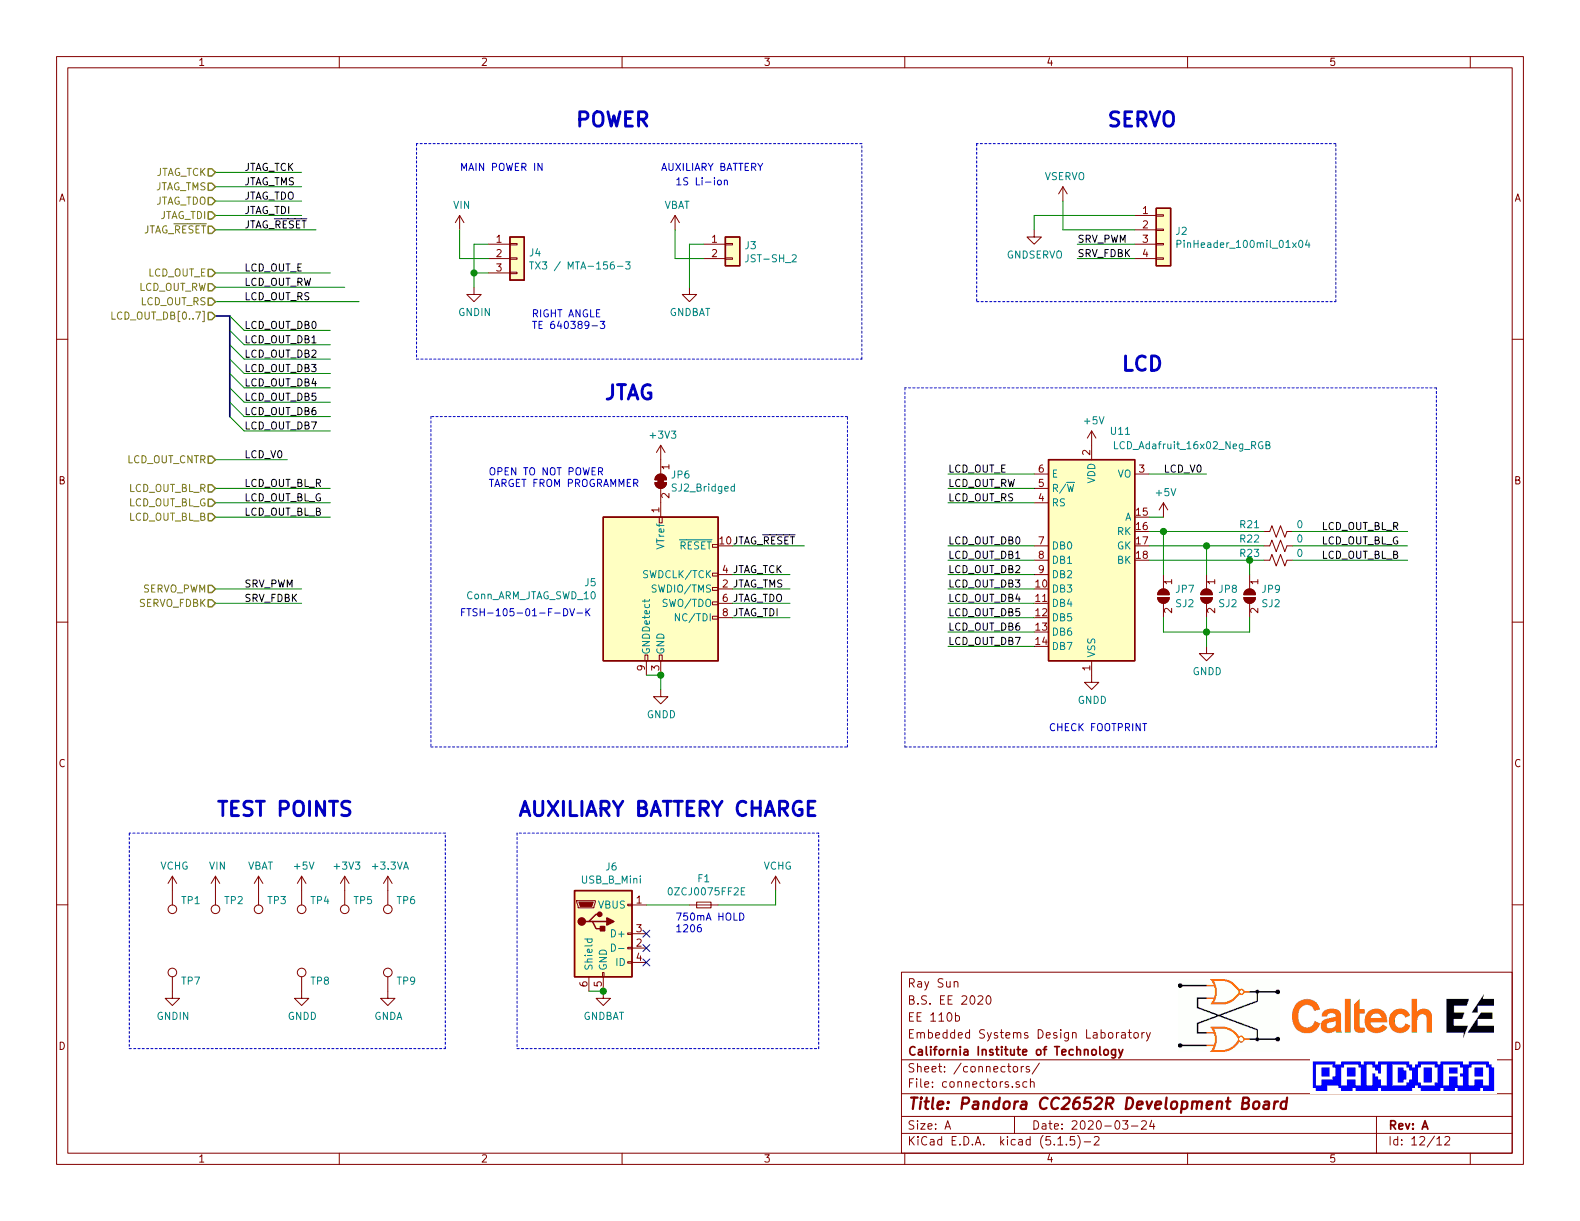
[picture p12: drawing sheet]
EESchema Schematic File Version 4
EELAYER 30 0
EELAYER END
$Descr A 11000 8500
encoding utf-8
Sheet 12 12
Title "Pandora CC2652R Development Board"
Date "2020-03-24"
Rev "A"
Comp "California Institute of Technology"
Comment1 "Embedded Systems Design Laboratory"
Comment2 "EE 110b"
Comment3 "B.S. EE 2020"
Comment4 "Ray Sun"
$EndDescr
$Comp
L pandora:LCD_Adafruit_16x02_Neg_RGB U11
U 1 1
P 7600 3900
F 0 "U11" H 7800 4800 50  0000 C CNN
F 1 "LCD_Adafruit_16x02_Neg_RGB" H 8300 4700 50  0000 C CNN
F 2 "pandora:LCD_Adafruit_16x02_Neg_RGB" H 7620 2980 50  0001 C CNN
F 3 "https://cdn-shop.adafruit.com/product-files/399/399+spec+sheet.pdf" H 8100 3600 50  0001 C CNN
F 4 "LCD_18" H 7600 3900 50  0001 C CNN "Package"
F 5 "LCD, negative, LCD backlight" H 7600 3900 50  0001 C CNN "Comment"
F 6 "399" H 7600 3900 50  0001 C CNN "PartNo"
F 7 "In House" H 7600 3900 50  0001 C CNN "Supplier"
F 8 "Adafruit_399" H 7600 3900 50  0001 C CNN "SupplierPartNo"
	1    7600 3900
	1    0    0    -1  
$EndComp
$Comp
L power:+5V #PWR091
U 1 1
P 7600 3100
F 0 "#PWR091" H 7600 2950 50  0001 C CNN
F 1 "+5V" H 7615 3273 50  0000 C CNN
F 2 "" H 7600 3100 50  0001 C CNN
F 3 "" H 7600 3100 50  0001 C CNN
	1    7600 3100
	1    0    0    -1  
$EndComp
Text Notes 7800 2600 0    100  ~ 20
LCD
Text Label 1700 3200 0    50   ~ 0
LCD_V0
Wire Wire Line
	1500 3200 2000 3200
Text HLabel 1500 3200 0    50   Input ~ 0
LCD_OUT_CNTR
Text Label 6600 3900 0    50   ~ 0
LCD_OUT_DB1
Text Label 6600 4000 0    50   ~ 0
LCD_OUT_DB2
Text Label 6600 4100 0    50   ~ 0
LCD_OUT_DB3
Text Label 6600 4200 0    50   ~ 0
LCD_OUT_DB4
Text Label 6600 4300 0    50   ~ 0
LCD_OUT_DB5
Text Label 6600 4400 0    50   ~ 0
LCD_OUT_DB6
Text Label 6600 4500 0    50   ~ 0
LCD_OUT_DB7
Text Label 6600 3800 0    50   ~ 0
LCD_OUT_DB0
Wire Wire Line
	7200 3900 6600 3900
Wire Wire Line
	7200 4000 6600 4000
Wire Wire Line
	7200 4100 6600 4100
Wire Wire Line
	7200 4200 6600 4200
Wire Wire Line
	7200 4300 6600 4300
Wire Wire Line
	7200 4400 6600 4400
Wire Wire Line
	7200 4500 6600 4500
Wire Wire Line
	7200 3800 6600 3800
Wire Wire Line
	6600 3500 7200 3500
Wire Wire Line
	6600 3300 7200 3300
Wire Wire Line
	7200 3400 6600 3400
Text Label 6600 3500 0    50   ~ 0
LCD_OUT_RS
Text Label 6600 3300 0    50   ~ 0
LCD_OUT_E
Text Label 6600 3400 0    50   ~ 0
LCD_OUT_RW
Text Label 8100 3300 0    50   ~ 0
LCD_V0
Wire Wire Line
	8400 3300 8000 3300
$Comp
L power:+5V #PWR093
U 1 1
P 8100 3600
F 0 "#PWR093" H 8100 3450 50  0001 C CNN
F 1 "+5V" H 8115 3773 50  0000 C CNN
F 2 "" H 8100 3600 50  0001 C CNN
F 3 "" H 8100 3600 50  0001 C CNN
	1    8100 3600
	1    0    0    -1  
$EndComp
Wire Wire Line
	8100 3600 8000 3600
Text HLabel 1500 4100 0    50   Input ~ 0
SERVO_PWM
Text HLabel 1500 4200 0    50   Input ~ 0
SERVO_FDBK
Text Label 1700 4200 0    50   ~ 0
SRV_FDBK
Text Label 1700 4100 0    50   ~ 0
SRV_PWM
Wire Wire Line
	1500 4100 2100 4100
Wire Wire Line
	1500 4200 2100 4200
$Comp
L Connector_Generic:Conn_01x04 J2
U 1 1
P 8100 1600
F 0 "J2" H 8180 1592 50  0000 L CNN
F 1 "PinHeader_100mil_01x04" H 8180 1501 50  0000 L CNN
F 2 "Connector_PinHeader_2.54mm:PinHeader_1x04_P2.54mm_Vertical" H 8100 1600 50  0001 C CNN
F 3 "~" H 8100 1600 50  0001 C CNN
F 4 "Servo connector" H 8100 1600 50  0001 C CNN "Comment"
F 5 "100mil_01x04" H 8100 1600 50  0001 C CNN "Package"
F 6 "In House" H 8100 1600 50  0001 C CNN "Supplier"
F 7 "N/A" H 8100 1600 50  0001 C CNN "SupplierPartNo"
	1    8100 1600
	1    0    0    -1  
$EndComp
Text Label 7500 1700 0    50   ~ 0
SRV_PWM
Wire Wire Line
	7500 1700 7900 1700
Text Label 7500 1800 0    50   ~ 0
SRV_FDBK
Wire Wire Line
	7500 1800 7900 1800
Text Notes 7700 900  0    100  ~ 20
SERVO
Text Notes 7300 5100 0    50   ~ 0
CHECK FOOTPRINT
$Comp
L pandora:GNDD #PWR095
U 1 1
P 7600 4700
F 0 "#PWR095" H 7600 4450 50  0001 C CNN
F 1 "GNDD" H 7605 4527 50  0000 C CNN
F 2 "" H 7600 4700 50  0001 C CNN
F 3 "" H 7600 4700 50  0001 C CNN
	1    7600 4700
	1    0    0    -1  
$EndComp
$Comp
L pandora:GNDSERVO #PWR088
U 1 1
P 7200 1600
F 0 "#PWR088" H 7200 1350 50  0001 C CNN
F 1 "GNDSERVO" H 7205 1427 50  0000 C CNN
F 2 "" H 7200 1600 50  0001 C CNN
F 3 "" H 7200 1600 50  0001 C CNN
	1    7200 1600
	1    0    0    -1  
$EndComp
$Comp
L pandora:VSERVO #PWR085
U 1 1
P 7400 1400
F 0 "#PWR085" H 7400 1250 50  0001 C CNN
F 1 "VSERVO" H 7415 1573 50  0000 C CNN
F 2 "" H 7400 1400 50  0001 C CNN
F 3 "" H 7400 1400 50  0001 C CNN
	1    7400 1400
	1    0    0    -1  
$EndComp
Wire Notes Line
	6800 1000 6800 2100
Wire Notes Line
	6800 2100 9300 2100
Wire Notes Line
	9300 2100 9300 1000
Wire Notes Line
	9300 1000 6800 1000
Text Label 1700 3400 0    50   ~ 0
LCD_OUT_BL_R
Text Label 1700 3500 0    50   ~ 0
LCD_OUT_BL_G
Text Label 1700 3600 0    50   ~ 0
LCD_OUT_BL_B
Text HLabel 1500 3400 0    50   Input ~ 0
LCD_OUT_BL_R
Text HLabel 1500 3500 0    50   Input ~ 0
LCD_OUT_BL_G
Text HLabel 1500 3600 0    50   Input ~ 0
LCD_OUT_BL_B
Wire Wire Line
	1500 3400 2300 3400
Wire Wire Line
	1500 3500 2300 3500
Wire Wire Line
	1500 3600 2300 3600
Entry Wire Line
	1600 2200 1700 2300
Entry Wire Line
	1600 2300 1700 2400
Entry Wire Line
	1600 2400 1700 2500
Entry Wire Line
	1600 2500 1700 2600
Entry Wire Line
	1600 2600 1700 2700
Entry Wire Line
	1600 2700 1700 2800
Entry Wire Line
	1600 2800 1700 2900
Entry Wire Line
	1600 2900 1700 3000
Text Label 1700 2000 0    50   ~ 0
LCD_OUT_RW
Text Label 1700 1900 0    50   ~ 0
LCD_OUT_E
Text Label 1700 2100 0    50   ~ 0
LCD_OUT_RS
Text Label 1700 2500 0    50   ~ 0
LCD_OUT_DB2
Text Label 1700 2600 0    50   ~ 0
LCD_OUT_DB3
Text Label 1700 2700 0    50   ~ 0
LCD_OUT_DB4
Text Label 1700 2800 0    50   ~ 0
LCD_OUT_DB5
Text Label 1700 2900 0    50   ~ 0
LCD_OUT_DB6
Text Label 1700 3000 0    50   ~ 0
LCD_OUT_DB7
Text Label 1700 2300 0    50   ~ 0
LCD_OUT_DB0
Wire Wire Line
	2300 2500 1700 2500
Wire Wire Line
	2300 2600 1700 2600
Wire Wire Line
	2300 2700 1700 2700
Wire Wire Line
	2300 2800 1700 2800
Wire Wire Line
	2300 2900 1700 2900
Wire Wire Line
	2300 3000 1700 3000
Wire Wire Line
	2300 2300 1700 2300
Wire Bus Line
	1500 2200 1600 2200
Text HLabel 1500 2200 0    50   Input ~ 0
LCD_OUT_DB[0..7]
Wire Wire Line
	2300 2400 1700 2400
Text Label 1700 2400 0    50   ~ 0
LCD_OUT_DB1
Text HLabel 1500 1900 0    50   Input ~ 0
LCD_OUT_E
Text HLabel 1500 2000 0    50   Input ~ 0
LCD_OUT_RW
Text HLabel 1500 2100 0    50   Input ~ 0
LCD_OUT_RS
Wire Wire Line
	1500 1900 2300 1900
Wire Wire Line
	1500 2000 2400 2000
Wire Wire Line
	1500 2100 2500 2100
Text Label 1700 1300 0    50   ~ 0
JTAG_TMS
Text Label 1700 1200 0    50   ~ 0
JTAG_TCK
Text Label 1700 1500 0    50   ~ 0
JTAG_TDI
Text Label 1700 1400 0    50   ~ 0
JTAG_TDO
Text Label 1700 1600 0    50   ~ 0
JTAG_~RESET
Text HLabel 1500 1200 0    50   Input ~ 0
JTAG_TCK
Text HLabel 1500 1300 0    50   Input ~ 0
JTAG_TMS
Text HLabel 1500 1400 0    50   Input ~ 0
JTAG_TDO
Text HLabel 1500 1500 0    50   Input ~ 0
JTAG_TDI
Text HLabel 1500 1600 0    50   Input ~ 0
JTAG_~RESET
Wire Wire Line
	1500 1600 2200 1600
Wire Wire Line
	1500 1500 2100 1500
Wire Wire Line
	1500 1400 2100 1400
Wire Wire Line
	1500 1300 2100 1300
Wire Wire Line
	1500 1200 2100 1200
$Comp
L Connector:USB_B_Mini J6
U 1 1
P 4200 6500
F 0 "J6" H 4257 6967 50  0000 C CNN
F 1 "USB_B_Mini" H 4257 6876 50  0000 C CNN
F 2 "pandora:USB_MiniB_KMBSMT5SS30" H 4350 6450 50  0001 C CNN
F 3 "~" H 4350 6450 50  0001 C CNN
F 4 "5V battery charge connector" H 4200 6500 50  0001 C CNN "Comment"
F 5 "KMBSMT5SS30" H 4200 6500 50  0001 C CNN "Package"
F 6 "KMBSMT5SS30" H 4200 6500 50  0001 C CNN "PartNo"
F 7 "In House" H 4200 6500 50  0001 C CNN "Supplier"
F 8 "N/A" H 4200 6500 50  0001 C CNN "SupplierPartNo"
	1    4200 6500
	1    0    0    -1  
$EndComp
$Comp
L pandora:GNDBAT #PWR0107
U 1 1
P 4200 6900
F 0 "#PWR0107" H 4200 6650 50  0001 C CNN
F 1 "GNDBAT" H 4205 6727 50  0000 C CNN
F 2 "" H 4200 6900 50  0001 C CNN
F 3 "" H 4200 6900 50  0001 C CNN
	1    4200 6900
	1    0    0    -1  
$EndComp
Wire Wire Line
	4100 6900 4200 6900
Connection ~ 4200 6900
$Comp
L pandora:VCHG #PWR0103
U 1 1
P 5400 6200
F 0 "#PWR0103" H 5400 6050 50  0001 C CNN
F 1 "VCHG" H 5415 6373 50  0000 C CNN
F 2 "" H 5400 6200 50  0001 C CNN
F 3 "" H 5400 6200 50  0001 C CNN
	1    5400 6200
	1    0    0    -1  
$EndComp
Wire Wire Line
	5400 6200 5400 6300
Text Notes 3600 5700 0    100  ~ 20
AUXILIARY BATTERY CHARGE
Wire Notes Line
	3600 5800 3600 7300
Wire Notes Line
	5700 7300 5700 5800
Wire Notes Line
	5700 5800 3600 5800
NoConn ~ 4500 6500
NoConn ~ 4500 6600
NoConn ~ 4500 6700
Wire Wire Line
	4800 6300 4500 6300
Wire Wire Line
	5000 6300 5400 6300
Text Notes 4700 6500 0    50   ~ 0
750mA HOLD\n1206
$Comp
L Device:Fuse_Small F1
U 1 1
P 4900 6300
F 0 "F1" H 4900 6485 50  0000 C CNN
F 1 " 0ZCJ0075FF2E" H 4900 6394 50  0000 C CNN
F 2 "Fuse:Fuse_1206_3216Metric_Pad1.42x1.75mm_HandSolder" H 4900 6300 50  0001 C CNN
F 3 "https://www.belfuse.com/resources/datasheets/circuitprotection/ds-cp-0zcj-series.pdf" H 4900 6300 50  0001 C CNN
F 4 "Charging input fuse, 750mA hold" H 4900 6300 50  0001 C CNN "Comment"
F 5 "0ZCJ0075FF2E" H 4900 6300 50  0001 C CNN "PartNo"
F 6 "1206" H 4900 6300 50  0001 C CNN "Package"
F 7 "Digi-Key" H 4900 6300 50  0001 C CNN "Supplier"
F 8 "507-1804-1-ND" H 4900 6300 50  0001 C CNN "SupplierPartNo"
	1    4900 6300
	1    0    0    -1  
$EndComp
Wire Wire Line
	7200 1500 7900 1500
Wire Wire Line
	7400 1400 7400 1600
Wire Wire Line
	7400 1600 7900 1600
Wire Wire Line
	7200 1500 7200 1600
Text Notes 1500 5700 0    100  ~ 20
TEST POINTS
$Comp
L Connector:TestPoint TP7
U 1 1
P 1200 6900
F 0 "TP7" H 1258 6972 50  0000 L CNN
F 1 "TestPoint" H 1258 6927 50  0001 L CNN
F 2 "pandora:TestPoint_62-80mil" H 1400 6900 50  0001 C CNN
F 3 "~" H 1400 6900 50  0001 C CNN
F 4 "Test point" H 1200 6900 50  0001 C CNN "Comment"
F 5 "Hole_62mil" H 1200 6900 50  0001 C CNN "Package"
F 6 "TP" H 1200 6900 50  0001 C CNN "PartNo"
F 7 "In House" H 1200 6900 50  0001 C CNN "Supplier"
F 8 "TP" H 1200 6900 50  0001 C CNN "SupplierPartNo"
	1    1200 6900
	1    0    0    -1  
$EndComp
$Comp
L pandora:VIN #PWR098
U 1 1
P 1500 6200
F 0 "#PWR098" H 1500 6050 50  0001 C CNN
F 1 "VIN" H 1515 6373 50  0000 C CNN
F 2 "" H 1500 6200 50  0001 C CNN
F 3 "" H 1500 6200 50  0001 C CNN
	1    1500 6200
	1    0    0    -1  
$EndComp
$Comp
L pandora:VBAT #PWR099
U 1 1
P 1800 6200
F 0 "#PWR099" H 1800 6050 50  0001 C CNN
F 1 "VBAT" H 1815 6373 50  0000 C CNN
F 2 "" H 1800 6200 50  0001 C CNN
F 3 "" H 1800 6200 50  0001 C CNN
	1    1800 6200
	1    0    0    -1  
$EndComp
$Comp
L power:+3V3 #PWR0101
U 1 1
P 2400 6200
F 0 "#PWR0101" H 2400 6050 50  0001 C CNN
F 1 "+3V3" H 2415 6373 50  0000 C CNN
F 2 "" H 2400 6200 50  0001 C CNN
F 3 "" H 2400 6200 50  0001 C CNN
	1    2400 6200
	1    0    0    -1  
$EndComp
$Comp
L power:+5V #PWR0100
U 1 1
P 2100 6200
F 0 "#PWR0100" H 2100 6050 50  0001 C CNN
F 1 "+5V" H 2115 6373 50  0000 C CNN
F 2 "" H 2100 6200 50  0001 C CNN
F 3 "" H 2100 6200 50  0001 C CNN
	1    2100 6200
	1    0    0    -1  
$EndComp
$Comp
L pandora:VCHG #PWR097
U 1 1
P 1200 6200
F 0 "#PWR097" H 1200 6050 50  0001 C CNN
F 1 "VCHG" H 1215 6373 50  0000 C CNN
F 2 "" H 1200 6200 50  0001 C CNN
F 3 "" H 1200 6200 50  0001 C CNN
	1    1200 6200
	1    0    0    -1  
$EndComp
$Comp
L Connector:TestPoint TP1
U 1 1
P 1200 6200
F 0 "TP1" H 1142 6272 50  0000 R CNN
F 1 "TestPoint" H 1258 6227 50  0001 L CNN
F 2 "pandora:TestPoint_62-80mil" H 1400 6200 50  0001 C CNN
F 3 "~" H 1400 6200 50  0001 C CNN
F 4 "Test point" H 1200 6200 50  0001 C CNN "Comment"
F 5 "Hole_62mil" H 1200 6200 50  0001 C CNN "Package"
F 6 "TP" H 1200 6200 50  0001 C CNN "PartNo"
F 7 "In House" H 1200 6200 50  0001 C CNN "Supplier"
F 8 "TP" H 1200 6200 50  0001 C CNN "SupplierPartNo"
	1    1200 6200
	-1   0    0    1   
$EndComp
$Comp
L Connector:TestPoint TP2
U 1 1
P 1500 6200
F 0 "TP2" H 1442 6272 50  0000 R CNN
F 1 "TestPoint" H 1558 6227 50  0001 L CNN
F 2 "pandora:TestPoint_62-80mil" H 1700 6200 50  0001 C CNN
F 3 "~" H 1700 6200 50  0001 C CNN
F 4 "Test point" H 1500 6200 50  0001 C CNN "Comment"
F 5 "Hole_62mil" H 1500 6200 50  0001 C CNN "Package"
F 6 "TP" H 1500 6200 50  0001 C CNN "PartNo"
F 7 "In House" H 1500 6200 50  0001 C CNN "Supplier"
F 8 "TP" H 1500 6200 50  0001 C CNN "SupplierPartNo"
	1    1500 6200
	-1   0    0    1   
$EndComp
$Comp
L Connector:TestPoint TP3
U 1 1
P 1800 6200
F 0 "TP3" H 1742 6272 50  0000 R CNN
F 1 "TestPoint" H 1858 6227 50  0001 L CNN
F 2 "pandora:TestPoint_62-80mil" H 2000 6200 50  0001 C CNN
F 3 "~" H 2000 6200 50  0001 C CNN
F 4 "Test point" H 1800 6200 50  0001 C CNN "Comment"
F 5 "Hole_62mil" H 1800 6200 50  0001 C CNN "Package"
F 6 "TP" H 1800 6200 50  0001 C CNN "PartNo"
F 7 "In House" H 1800 6200 50  0001 C CNN "Supplier"
F 8 "TP" H 1800 6200 50  0001 C CNN "SupplierPartNo"
	1    1800 6200
	-1   0    0    1   
$EndComp
$Comp
L Connector:TestPoint TP5
U 1 1
P 2400 6200
F 0 "TP5" H 2342 6272 50  0000 R CNN
F 1 "TestPoint" H 2458 6227 50  0001 L CNN
F 2 "pandora:TestPoint_62-80mil" H 2600 6200 50  0001 C CNN
F 3 "~" H 2600 6200 50  0001 C CNN
F 4 "Test point" H 2400 6200 50  0001 C CNN "Comment"
F 5 "Hole_62mil" H 2400 6200 50  0001 C CNN "Package"
F 6 "TP" H 2400 6200 50  0001 C CNN "PartNo"
F 7 "In House" H 2400 6200 50  0001 C CNN "Supplier"
F 8 "TP" H 2400 6200 50  0001 C CNN "SupplierPartNo"
	1    2400 6200
	-1   0    0    1   
$EndComp
$Comp
L Connector:TestPoint TP4
U 1 1
P 2100 6200
F 0 "TP4" H 2042 6272 50  0000 R CNN
F 1 "TestPoint" H 2158 6227 50  0001 L CNN
F 2 "pandora:TestPoint_62-80mil" H 2300 6200 50  0001 C CNN
F 3 "~" H 2300 6200 50  0001 C CNN
F 4 "Test point" H 2100 6200 50  0001 C CNN "Comment"
F 5 "Hole_62mil" H 2100 6200 50  0001 C CNN "Package"
F 6 "TP" H 2100 6200 50  0001 C CNN "PartNo"
F 7 "In House" H 2100 6200 50  0001 C CNN "Supplier"
F 8 "TP" H 2100 6200 50  0001 C CNN "SupplierPartNo"
	1    2100 6200
	-1   0    0    1   
$EndComp
$Comp
L power:+3.3VA #PWR0102
U 1 1
P 2700 6200
F 0 "#PWR0102" H 2700 6050 50  0001 C CNN
F 1 "+3.3VA" H 2715 6373 50  0000 C CNN
F 2 "" H 2700 6200 50  0001 C CNN
F 3 "" H 2700 6200 50  0001 C CNN
	1    2700 6200
	1    0    0    -1  
$EndComp
$Comp
L Connector:TestPoint TP6
U 1 1
P 2700 6200
F 0 "TP6" H 2642 6272 50  0000 R CNN
F 1 "TestPoint" H 2758 6227 50  0001 L CNN
F 2 "pandora:TestPoint_62-80mil" H 2900 6200 50  0001 C CNN
F 3 "~" H 2900 6200 50  0001 C CNN
F 4 "Test point" H 2700 6200 50  0001 C CNN "Comment"
F 5 "Hole_62mil" H 2700 6200 50  0001 C CNN "Package"
F 6 "TP" H 2700 6200 50  0001 C CNN "PartNo"
F 7 "In House" H 2700 6200 50  0001 C CNN "Supplier"
F 8 "TP" H 2700 6200 50  0001 C CNN "SupplierPartNo"
	1    2700 6200
	-1   0    0    1   
$EndComp
$Comp
L pandora:GNDIN #PWR0104
U 1 1
P 1200 6900
F 0 "#PWR0104" H 1200 6650 50  0001 C CNN
F 1 "GNDIN" H 1205 6727 50  0000 C CNN
F 2 "" H 1200 6900 50  0001 C CNN
F 3 "" H 1200 6900 50  0001 C CNN
	1    1200 6900
	1    0    0    -1  
$EndComp
$Comp
L pandora:GNDD #PWR0105
U 1 1
P 2100 6900
F 0 "#PWR0105" H 2100 6650 50  0001 C CNN
F 1 "GNDD" H 2105 6727 50  0000 C CNN
F 2 "" H 2100 6900 50  0001 C CNN
F 3 "" H 2100 6900 50  0001 C CNN
	1    2100 6900
	1    0    0    -1  
$EndComp
$Comp
L Connector:TestPoint TP8
U 1 1
P 2100 6900
F 0 "TP8" H 2158 6972 50  0000 L CNN
F 1 "TestPoint" H 2158 6927 50  0001 L CNN
F 2 "pandora:TestPoint_62-80mil" H 2300 6900 50  0001 C CNN
F 3 "~" H 2300 6900 50  0001 C CNN
F 4 "Test point" H 2100 6900 50  0001 C CNN "Comment"
F 5 "Hole_62mil" H 2100 6900 50  0001 C CNN "Package"
F 6 "TP" H 2100 6900 50  0001 C CNN "PartNo"
F 7 "In House" H 2100 6900 50  0001 C CNN "Supplier"
F 8 "TP" H 2100 6900 50  0001 C CNN "SupplierPartNo"
	1    2100 6900
	1    0    0    -1  
$EndComp
$Comp
L power:GNDA #PWR0106
U 1 1
P 2700 6900
F 0 "#PWR0106" H 2700 6650 50  0001 C CNN
F 1 "GNDA" H 2705 6727 50  0000 C CNN
F 2 "" H 2700 6900 50  0001 C CNN
F 3 "" H 2700 6900 50  0001 C CNN
	1    2700 6900
	1    0    0    -1  
$EndComp
$Comp
L Connector:TestPoint TP9
U 1 1
P 2700 6900
F 0 "TP9" H 2758 6972 50  0000 L CNN
F 1 "TestPoint" H 2758 6927 50  0001 L CNN
F 2 "pandora:TestPoint_62-80mil" H 2900 6900 50  0001 C CNN
F 3 "~" H 2900 6900 50  0001 C CNN
F 4 "Test point" H 2700 6900 50  0001 C CNN "Comment"
F 5 "Hole_62mil" H 2700 6900 50  0001 C CNN "Package"
F 6 "TP" H 2700 6900 50  0001 C CNN "PartNo"
F 7 "In House" H 2700 6900 50  0001 C CNN "Supplier"
F 8 "TP" H 2700 6900 50  0001 C CNN "SupplierPartNo"
	1    2700 6900
	1    0    0    -1  
$EndComp
Wire Notes Line
	900  5800 900  7300
Wire Notes Line
	900  7300 3100 7300
Wire Notes Line
	3100 7300 3100 5800
Wire Notes Line
	3100 5800 900  5800
Wire Notes Line
	3600 7300 5700 7300
Wire Notes Line
	10000 5200 10000 2700
Wire Wire Line
	9000 3900 9800 3900
Wire Wire Line
	9000 3800 9800 3800
Wire Wire Line
	9000 3700 9800 3700
Wire Wire Line
	8800 3900 8700 3900
Wire Wire Line
	8800 3800 8400 3800
Wire Wire Line
	8800 3700 8100 3700
$Comp
L Device:R_Small_US R23
U 1 1
P 8900 3900
F 0 "R23" V 8850 3700 50  0000 C CNN
F 1 "0" V 8850 4050 50  0000 C CNN
F 2 "Resistor_SMD:R_0603_1608Metric_Pad1.05x0.95mm_HandSolder" H 8900 3900 50  0001 C CNN
F 3 "~" H 8900 3900 50  0001 C CNN
F 4 "0603" H 8900 3900 50  0001 C CNN "Package"
F 5 "In House" H 8900 3900 50  0001 C CNN "Supplier"
F 6 "N/A" H 8900 3900 50  0001 C CNN "SupplierPartNo"
	1    8900 3900
	0    1    1    0   
$EndComp
$Comp
L Device:R_Small_US R22
U 1 1
P 8900 3800
F 0 "R22" V 8850 3600 50  0000 C CNN
F 1 "0" V 8850 3950 50  0000 C CNN
F 2 "Resistor_SMD:R_0603_1608Metric_Pad1.05x0.95mm_HandSolder" H 8900 3800 50  0001 C CNN
F 3 "~" H 8900 3800 50  0001 C CNN
F 4 "0603" H 8900 3800 50  0001 C CNN "Package"
F 5 "In House" H 8900 3800 50  0001 C CNN "Supplier"
F 6 "N/A" H 8900 3800 50  0001 C CNN "SupplierPartNo"
	1    8900 3800
	0    1    1    0   
$EndComp
$Comp
L Device:R_Small_US R21
U 1 1
P 8900 3700
F 0 "R21" V 8850 3500 50  0000 C CNN
F 1 "0" V 8850 3850 50  0000 C CNN
F 2 "Resistor_SMD:R_0603_1608Metric_Pad1.05x0.95mm_HandSolder" H 8900 3700 50  0001 C CNN
F 3 "~" H 8900 3700 50  0001 C CNN
F 4 "0603" H 8900 3700 50  0001 C CNN "Package"
F 5 "In House" H 8900 3700 50  0001 C CNN "Supplier"
F 6 "N/A" H 8900 3700 50  0001 C CNN "SupplierPartNo"
	1    8900 3700
	0    1    1    0   
$EndComp
Text Label 9200 3900 0    50   ~ 0
LCD_OUT_BL_B
Text Label 9200 3800 0    50   ~ 0
LCD_OUT_BL_G
Text Label 9200 3700 0    50   ~ 0
LCD_OUT_BL_R
$Comp
L Jumper:SolderJumper_2_Open JP?
U 1 1
P 8100 4150
AR Path="/5E2B9A47/5E5509AB" Ref="JP?"  Part="1" 
AR Path="/5E2BAC38/5E5509AB" Ref="JP7"  Part="1" 
F 0 "JP7" V 8050 4000 50  0000 C CNN
F 1 "SJ2" V 8150 4000 50  0000 C CNN
F 2 "Jumper:SolderJumper-2_P1.3mm_Open_Pad1.0x1.5mm" H 8100 4150 50  0001 C CNN
F 3 "~" H 8100 4150 50  0001 C CNN
F 4 "SMD_PAD_SJ2" H 8100 4150 50  0001 C CNN "Package"
F 5 "Solder jumper, 2 pad" H 8100 4150 50  0001 C CNN "Comment"
F 6 "N/A" H 8100 4150 50  0001 C CNN "PartNo"
F 7 "N/A" H 8100 4150 50  0001 C CNN "Supplier"
F 8 "N/A" H 8100 4150 50  0001 C CNN "SupplierPartNo"
	1    8100 4150
	0    -1   1    0   
$EndComp
$Comp
L Jumper:SolderJumper_2_Open JP?
U 1 1
P 8400 4150
AR Path="/5E2B9A47/5E552358" Ref="JP?"  Part="1" 
AR Path="/5E2BAC38/5E552358" Ref="JP8"  Part="1" 
F 0 "JP8" V 8350 4000 50  0000 C CNN
F 1 "SJ2" V 8450 4000 50  0000 C CNN
F 2 "Jumper:SolderJumper-2_P1.3mm_Open_Pad1.0x1.5mm" H 8400 4150 50  0001 C CNN
F 3 "~" H 8400 4150 50  0001 C CNN
F 4 "SMD_PAD_SJ2" H 8400 4150 50  0001 C CNN "Package"
F 5 "Solder jumper, 2 pad" H 8400 4150 50  0001 C CNN "Comment"
F 6 "N/A" H 8400 4150 50  0001 C CNN "PartNo"
F 7 "N/A" H 8400 4150 50  0001 C CNN "Supplier"
F 8 "N/A" H 8400 4150 50  0001 C CNN "SupplierPartNo"
	1    8400 4150
	0    -1   1    0   
$EndComp
$Comp
L Jumper:SolderJumper_2_Open JP?
U 1 1
P 8700 4150
AR Path="/5E2B9A47/5E552F97" Ref="JP?"  Part="1" 
AR Path="/5E2BAC38/5E552F97" Ref="JP9"  Part="1" 
F 0 "JP9" V 8650 4000 50  0000 C CNN
F 1 "SJ2" V 8750 4000 50  0000 C CNN
F 2 "Jumper:SolderJumper-2_P1.3mm_Open_Pad1.0x1.5mm" H 8700 4150 50  0001 C CNN
F 3 "~" H 8700 4150 50  0001 C CNN
F 4 "SMD_PAD_SJ2" H 8700 4150 50  0001 C CNN "Package"
F 5 "Solder jumper, 2 pad" H 8700 4150 50  0001 C CNN "Comment"
F 6 "N/A" H 8700 4150 50  0001 C CNN "PartNo"
F 7 "N/A" H 8700 4150 50  0001 C CNN "Supplier"
F 8 "N/A" H 8700 4150 50  0001 C CNN "SupplierPartNo"
	1    8700 4150
	0    -1   1    0   
$EndComp
$Comp
L pandora:GNDD #PWR094
U 1 1
P 8400 4500
F 0 "#PWR094" H 8400 4250 50  0001 C CNN
F 1 "GNDD" H 8405 4327 50  0000 C CNN
F 2 "" H 8400 4500 50  0001 C CNN
F 3 "" H 8400 4500 50  0001 C CNN
	1    8400 4500
	1    0    0    -1  
$EndComp
Wire Wire Line
	8400 4500 8400 4400
Wire Wire Line
	8100 4300 8100 4400
Wire Wire Line
	8100 4400 8400 4400
Connection ~ 8400 4400
Wire Wire Line
	8400 4400 8400 4300
Wire Wire Line
	8700 4300 8700 4400
Wire Wire Line
	8700 4400 8400 4400
Wire Wire Line
	8100 4000 8100 3700
Connection ~ 8100 3700
Wire Wire Line
	8100 3700 8000 3700
Wire Wire Line
	8400 4000 8400 3800
Connection ~ 8400 3800
Wire Wire Line
	8400 3800 8000 3800
Wire Wire Line
	8700 4000 8700 3900
Connection ~ 8700 3900
Wire Wire Line
	8700 3900 8000 3900
$Comp
L power:+3V3 #PWR092
U 1 1
P 4600 3200
F 0 "#PWR092" H 4600 3050 50  0001 C CNN
F 1 "+3V3" H 4615 3373 50  0000 C CNN
F 2 "" H 4600 3200 50  0001 C CNN
F 3 "" H 4600 3200 50  0001 C CNN
	1    4600 3200
	1    0    0    -1  
$EndComp
$Comp
L Jumper:SolderJumper_2_Bridged JP6
U 1 1
P 4600 3350
F 0 "JP6" V 4554 3418 50  0000 L CNN
F 1 "SJ2_Bridged" V 4645 3418 50  0000 L CNN
F 2 "Jumper:SolderJumper-2_P1.3mm_Bridged_Pad1.0x1.5mm" H 4600 3350 50  0001 C CNN
F 3 "~" H 4600 3350 50  0001 C CNN
F 4 "Solder jumper, 2 pad, bridged" H 4600 3350 50  0001 C CNN "Comment"
F 5 "SMD_PAD_SJ2_Bridged" H 4600 3350 50  0001 C CNN "Package"
F 6 "N/A" H 4600 3350 50  0001 C CNN "PartNo"
F 7 "N/A" H 4600 3350 50  0001 C CNN "Supplier"
F 8 "N/A" H 4600 3350 50  0001 C CNN "SupplierPartNo"
	1    4600 3350
	0    1    1    0   
$EndComp
Wire Notes Line
	6300 5200 10000 5200
Wire Notes Line
	10000 2700 6300 2700
Text Notes 3400 3400 0    50   ~ 0
OPEN TO NOT POWER \nTARGET FROM PROGRAMMER
Text Notes 3700 2300 0    50   ~ 0
RIGHT ANGLE\nTE 640389-3
Wire Wire Line
	4700 1600 4700 1800
Wire Wire Line
	4700 1800 4900 1800
Wire Wire Line
	4800 1700 4800 2000
Wire Wire Line
	4800 1700 4900 1700
Text Notes 4700 1300 0    50   ~ 0
1S Li-ion
Text Notes 4600 1200 0    50   ~ 0
AUXILIARY BATTERY
$Comp
L pandora:GNDBAT #PWR090
U 1 1
P 4800 2000
F 0 "#PWR090" H 4800 1750 50  0001 C CNN
F 1 "GNDBAT" H 4805 1827 50  0000 C CNN
F 2 "" H 4800 2000 50  0001 C CNN
F 3 "" H 4800 2000 50  0001 C CNN
	1    4800 2000
	1    0    0    -1  
$EndComp
$Comp
L pandora:VBAT #PWR087
U 1 1
P 4700 1600
F 0 "#PWR087" H 4700 1450 50  0001 C CNN
F 1 "VBAT" H 4715 1773 50  0000 C CNN
F 2 "" H 4700 1600 50  0001 C CNN
F 3 "" H 4700 1600 50  0001 C CNN
	1    4700 1600
	1    0    0    -1  
$EndComp
$Comp
L Connector_Generic:Conn_01x02 J3
U 1 1
P 5100 1700
F 0 "J3" H 5180 1692 50  0000 L CNN
F 1 "JST-SH_2" H 5180 1601 50  0000 L CNN
F 2 "Connector_JST:JST_SH_SM02B-SRSS-TB_1x02-1MP_P1.00mm_Horizontal" H 5100 1700 50  0001 C CNN
F 3 "~" H 5100 1700 50  0001 C CNN
F 4 "JST SH auxiliary Li-ion connector" H 5100 1700 50  0001 C CNN "Comment"
F 5 "JST-SH_SM_2_SMD_RghtAngle" H 5100 1700 50  0001 C CNN "Package"
F 6 "In House" H 5100 1700 50  0001 C CNN "Supplier"
F 7 "N/A" H 5100 1700 50  0001 C CNN "SupplierPartNo"
	1    5100 1700
	1    0    0    -1  
$EndComp
Text Notes 3200 1200 0    50   ~ 0
MAIN POWER IN
Wire Notes Line
	6300 2700 6300 5200
Wire Notes Line
	5900 2900 3000 2900
Wire Notes Line
	5900 5200 5900 2900
Wire Notes Line
	3000 5200 5900 5200
Wire Notes Line
	3000 2900 3000 5200
$Comp
L pandora:GNDIN #PWR089
U 1 1
P 3300 2000
F 0 "#PWR089" H 3300 1750 50  0001 C CNN
F 1 "GNDIN" H 3305 1827 50  0000 C CNN
F 2 "" H 3300 2000 50  0001 C CNN
F 3 "" H 3300 2000 50  0001 C CNN
	1    3300 2000
	1    0    0    -1  
$EndComp
$Comp
L pandora:VIN #PWR086
U 1 1
P 3200 1600
F 0 "#PWR086" H 3200 1450 50  0001 C CNN
F 1 "VIN" H 3215 1773 50  0000 C CNN
F 2 "" H 3200 1600 50  0001 C CNN
F 3 "" H 3200 1600 50  0001 C CNN
	1    3200 1600
	1    0    0    -1  
$EndComp
Wire Notes Line
	6000 1000 2900 1000
Wire Notes Line
	6000 2500 6000 1000
Wire Notes Line
	2900 2500 6000 2500
Wire Notes Line
	2900 1000 2900 2500
$Comp
L pandora:GNDD #PWR096
U 1 1
P 4600 4800
F 0 "#PWR096" H 4600 4550 50  0001 C CNN
F 1 "GNDD" H 4605 4627 50  0000 C CNN
F 2 "" H 4600 4800 50  0001 C CNN
F 3 "" H 4600 4800 50  0001 C CNN
	1    4600 4800
	1    0    0    -1  
$EndComp
Text Notes 4200 2800 0    100  ~ 20
JTAG
Text Notes 4000 900  0    100  ~ 20
POWER
Wire Wire Line
	5100 3800 5600 3800
Text Label 5100 3800 0    50   ~ 0
JTAG_~RESET
Wire Wire Line
	3300 1900 3300 2000
Connection ~ 3300 1900
Wire Wire Line
	3400 1900 3300 1900
Wire Wire Line
	3300 1700 3300 1900
Wire Wire Line
	3400 1700 3300 1700
Wire Wire Line
	3200 1800 3200 1600
Wire Wire Line
	3400 1800 3200 1800
$Comp
L Connector_Generic:Conn_01x03 J4
U 1 1
P 3600 1800
F 0 "J4" H 3680 1842 50  0000 L CNN
F 1 "TX3 / MTA-156-3" H 3680 1751 50  0000 L CNN
F 2 "pandora:TE_640389-3" H 3600 1800 50  0001 C CNN
F 3 "~" H 3600 1800 50  0001 C CNN
F 4 "156mil 3-pin power connector" H 3600 1800 50  0001 C CNN "Comment"
F 5 "156mil_01x03" H 3600 1800 50  0001 C CNN "Package"
F 6 "In House" H 3600 1800 50  0001 C CNN "Supplier"
F 7 "N/A" H 3600 1800 50  0001 C CNN "SupplierPartNo"
	1    3600 1800
	1    0    0    -1  
$EndComp
Text Notes 3200 4300 0    50   ~ 0
FTSH-105-01-F-DV-K
Wire Wire Line
	4600 4800 4600 4700
Connection ~ 4600 4700
Wire Wire Line
	4500 4700 4600 4700
$Comp
L Connector:Conn_ARM_JTAG_SWD_10 J5
U 1 1
P 4600 4100
F 0 "J5" H 4157 4146 50  0000 R CNN
F 1 "Conn_ARM_JTAG_SWD_10" H 4157 4055 50  0000 R CNN
F 2 "pandora:PinHeader_2x05_P1.27mm_Vertical_SMD_Long" H 4600 4100 50  0001 C CNN
F 3 "http://infocenter.arm.com/help/topic/com.arm.doc.ddi0314h/DDI0314H_coresight_components_trm.pdf" V 4250 2850 50  0001 C CNN
F 4 "50mil_02x05" H 4600 4100 50  0001 C CNN "Package"
F 5 "JTAG debug header" H 4600 4100 50  0001 C CNN "Comment"
F 6 "FTSH-105-0.1-F-DV-K" H 4600 4100 50  0001 C CNN "PartNo"
F 7 "In House" H 4600 4100 50  0001 C CNN "Supplier"
F 8 "N/A" H 4600 4100 50  0001 C CNN "SupplierPartNo"
	1    4600 4100
	1    0    0    -1  
$EndComp
Wire Wire Line
	5500 4200 5100 4200
Wire Wire Line
	5500 4300 5100 4300
Wire Wire Line
	5500 4100 5100 4100
Wire Wire Line
	5500 4000 5100 4000
Text Label 5100 4200 0    50   ~ 0
JTAG_TDO
Text Label 5100 4300 0    50   ~ 0
JTAG_TDI
Text Label 5100 4000 0    50   ~ 0
JTAG_TCK
Text Label 5100 4100 0    50   ~ 0
JTAG_TMS
Wire Bus Line
	1600 2200 1600 2900
$EndSCHEMATC
